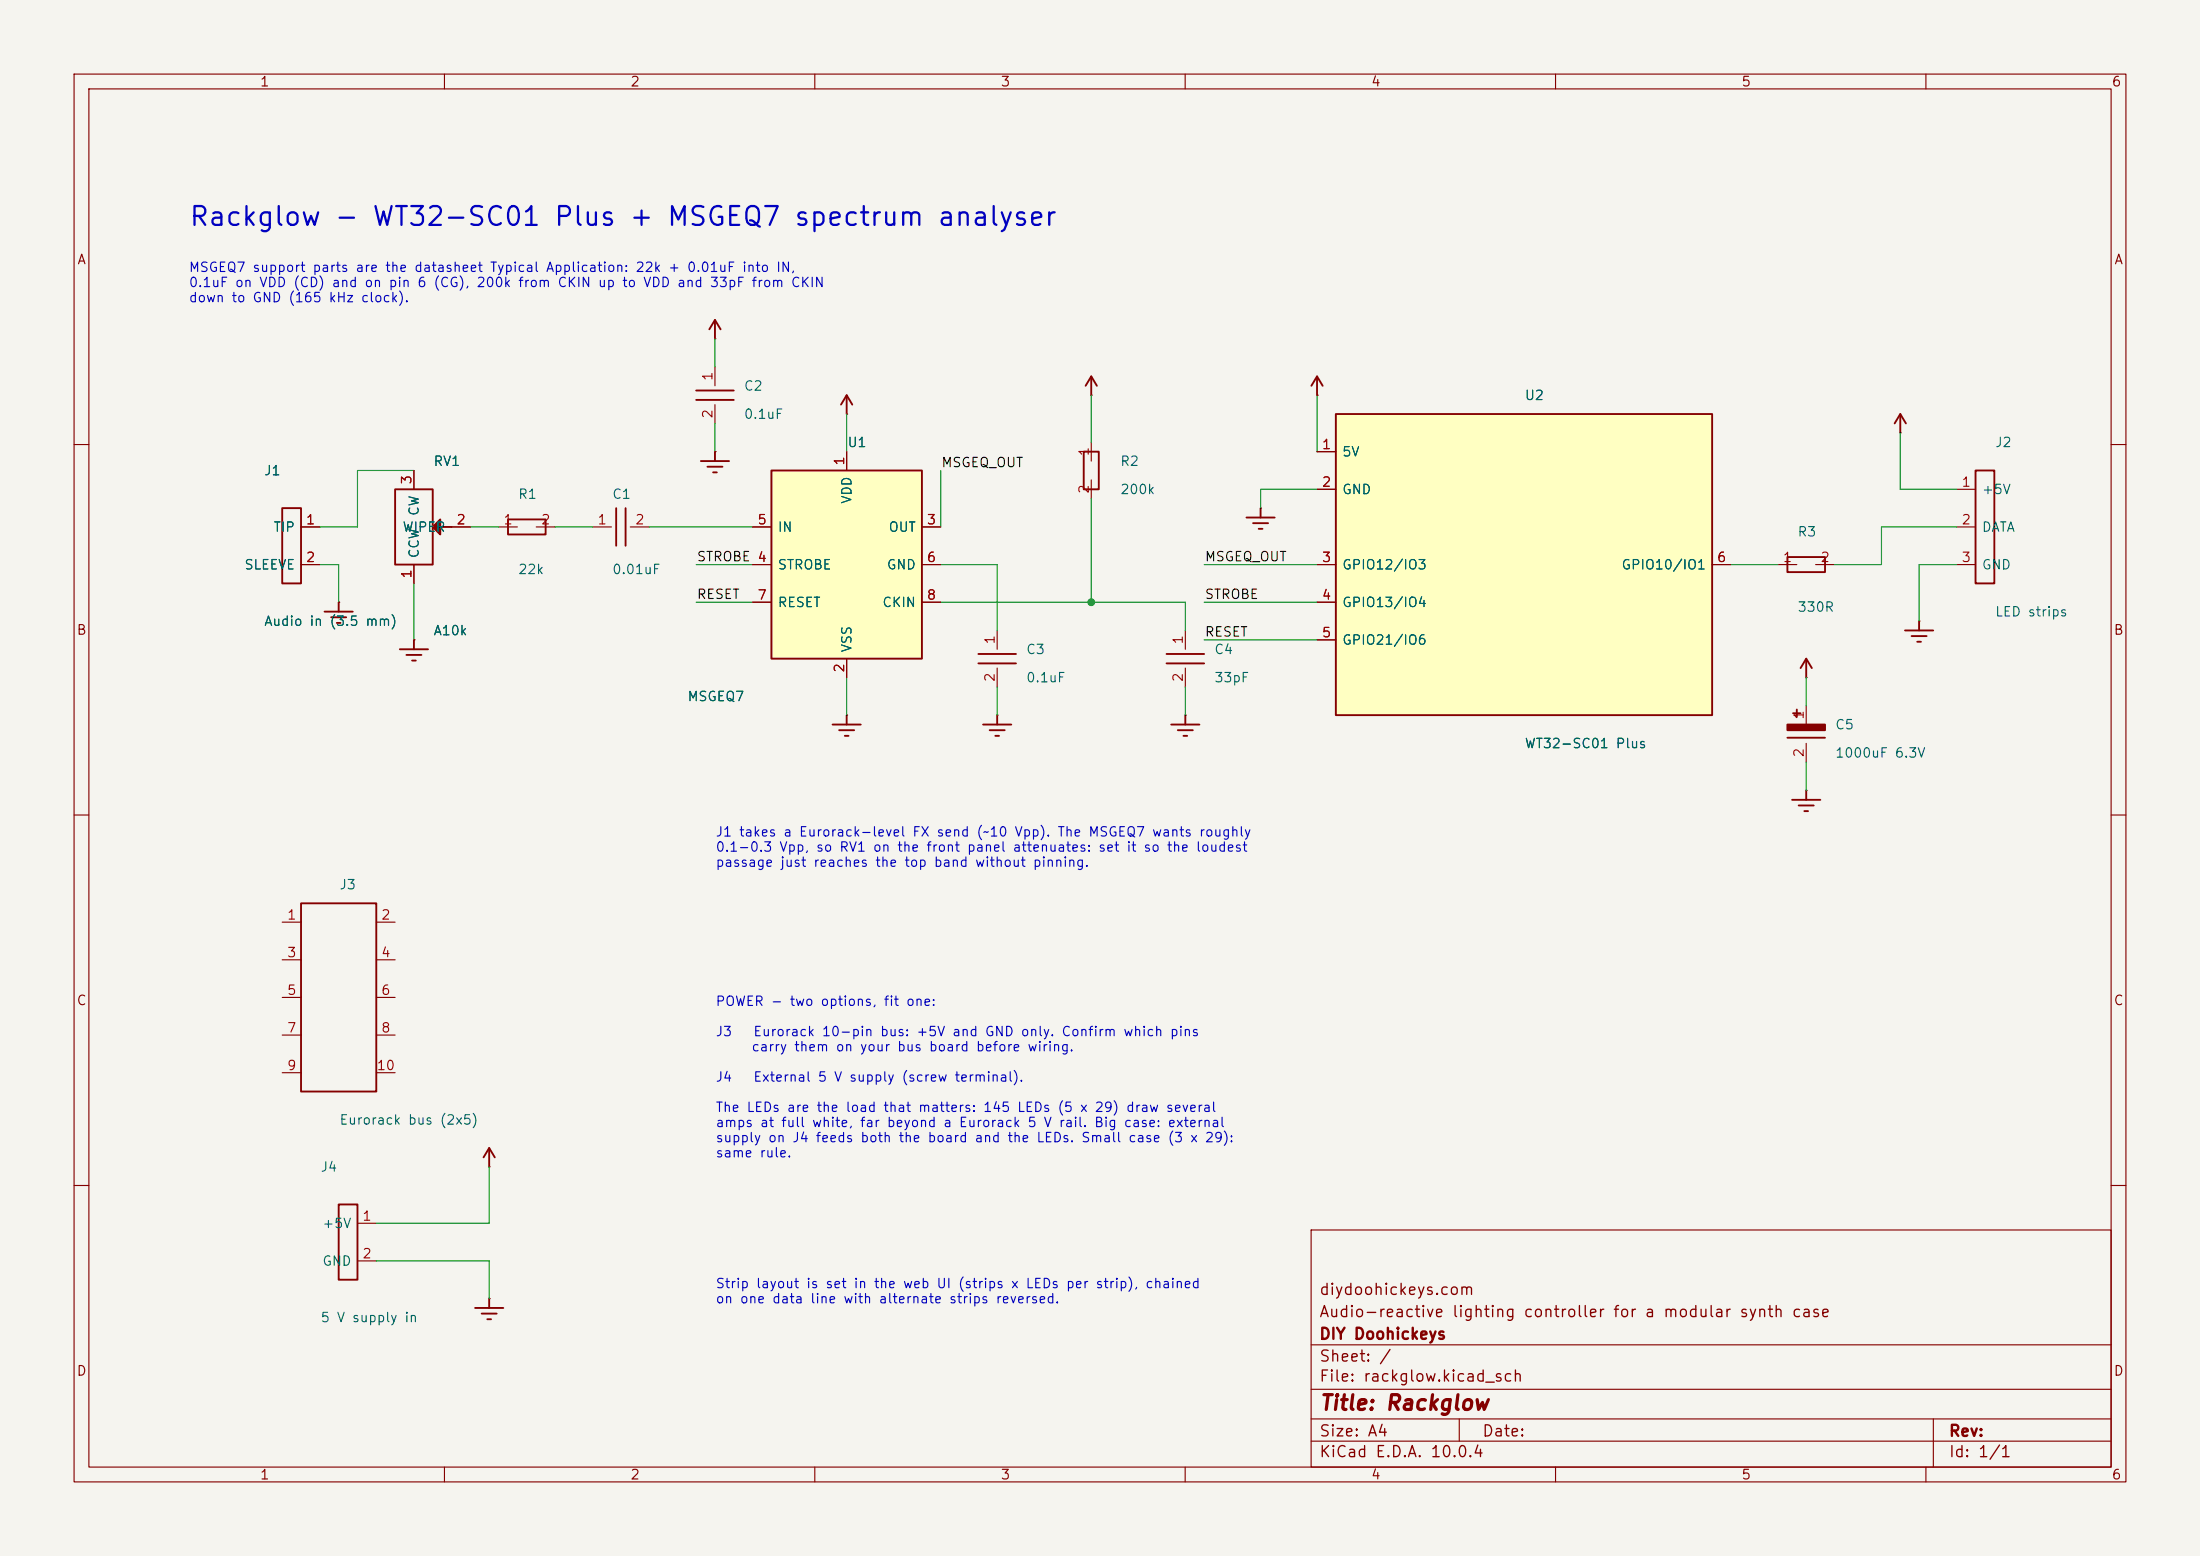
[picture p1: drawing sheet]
(kicad_sch
 (version 20231120)
 (generator "eeschema")
 (generator_version "8.0")
 (paper "A4")
 (title_block
  (title "Rackglow")
  (company "DIY Doohickeys")
  (comment 1 "Audio-reactive lighting controller for a modular synth case")
  (comment 2 "diydoohickeys.com"))
 (lib_symbols
  (symbol "rackglow:R"
   (pin_names (offset 0.762) hide) (exclude_from_sim no) (in_bom yes) (on_board yes)
   (property "Reference" "R" (at 0 7.62 0)        (effects (font (size 1.27 1.27))))
   (property "Value" "R" (at 0 -7.62 0)        (effects (font (size 1.27 1.27))))
   (property "Footprint" "" (at 0 0 0) (effects (font (size 1.27 1.27)) hide))
   (property "Datasheet" "" (at 0 0 0) (effects (font (size 1.27 1.27)) hide))
   (symbol "R_0_1"
    (rectangle (start -1.016 -2.54) (end 1.016 2.54) (stroke (width 0.254) (type default)) (fill (type none))))
   (symbol "R_1_1"
    (pin passive line (at 0 3.81 270) (length 2.54) (name "~" (effects (font (size 1.27 1.27)))) (number "1" (effects (font (size 1.27 1.27)))))
    (pin passive line (at 0 -3.81 90) (length 2.54) (name "~" (effects (font (size 1.27 1.27)))) (number "2" (effects (font (size 1.27 1.27)))))))
  (symbol "rackglow:C"
   (pin_names (offset 0.762) hide) (exclude_from_sim no) (in_bom yes) (on_board yes)
   (property "Reference" "C" (at 0 7.62 0)        (effects (font (size 1.27 1.27))))
   (property "Value" "C" (at 0 -7.62 0)        (effects (font (size 1.27 1.27))))
   (property "Footprint" "" (at 0 0 0) (effects (font (size 1.27 1.27)) hide))
   (property "Datasheet" "" (at 0 0 0) (effects (font (size 1.27 1.27)) hide))
   (symbol "C_0_1"
    (polyline (pts (xy -2.54 0.635) (xy 2.54 0.635)) (stroke (width 0.254) (type default)) (fill (type none)))
    (polyline (pts (xy -2.54 -0.635) (xy 2.54 -0.635)) (stroke (width 0.254) (type default)) (fill (type none))))
   (symbol "C_1_1"
    (pin passive line (at 0 3.81 270) (length 2.54) (name "~" (effects (font (size 1.27 1.27)))) (number "1" (effects (font (size 1.27 1.27)))))
    (pin passive line (at 0 -3.81 90) (length 2.54) (name "~" (effects (font (size 1.27 1.27)))) (number "2" (effects (font (size 1.27 1.27)))))))
  (symbol "rackglow:CP"
   (pin_names (offset 0.762) hide) (exclude_from_sim no) (in_bom yes) (on_board yes)
   (property "Reference" "C" (at 0 7.62 0)        (effects (font (size 1.27 1.27))))
   (property "Value" "CP" (at 0 -7.62 0)        (effects (font (size 1.27 1.27))))
   (property "Footprint" "" (at 0 0 0) (effects (font (size 1.27 1.27)) hide))
   (property "Datasheet" "" (at 0 0 0) (effects (font (size 1.27 1.27)) hide))
   (symbol "CP_0_1"
    (rectangle (start -2.54 1.27) (end 2.54 0.508) (stroke (width 0.254) (type default)) (fill (type outline)))
    (polyline (pts (xy -2.54 -0.508) (xy 2.54 -0.508)) (stroke (width 0.254) (type default)) (fill (type none)))
    (polyline (pts (xy -1.778 2.794) (xy -0.762 2.794)) (stroke (width 0.254) (type default)) (fill (type none)))
    (polyline (pts (xy -1.27 3.302) (xy -1.27 2.286)) (stroke (width 0.254) (type default)) (fill (type none))))
   (symbol "CP_1_1"
    (pin passive line (at 0 3.81 270) (length 2.54) (name "~" (effects (font (size 1.27 1.27)))) (number "1" (effects (font (size 1.27 1.27)))))
    (pin passive line (at 0 -3.81 90) (length 2.54) (name "~" (effects (font (size 1.27 1.27)))) (number "2" (effects (font (size 1.27 1.27)))))))
  (symbol "rackglow:POT"
   (pin_names (offset 0.762)) (exclude_from_sim no) (in_bom yes) (on_board yes)
   (property "Reference" "RV" (at 0 7.62 0)        (effects (font (size 1.27 1.27))))
   (property "Value" "POT" (at 0 -7.62 0)        (effects (font (size 1.27 1.27))))
   (property "Footprint" "" (at 0 0 0) (effects (font (size 1.27 1.27)) hide))
   (property "Datasheet" "" (at 0 0 0) (effects (font (size 1.27 1.27)) hide))
   (symbol "POT_0_1"
    (rectangle (start -2.54 5.08) (end 2.54 -5.08) (stroke (width 0.254) (type default)) (fill (type none)))
    (polyline (pts (xy 5.08 0) (xy 3.048 0)) (stroke (width 0.254) (type default)) (fill (type none)))
    (polyline (pts (xy 2.54 0) (xy 3.556 1.016) (xy 3.556 -1.016) (xy 2.54 0)) (stroke (width 0.254) (type default)) (fill (type outline))))
   (symbol "POT_1_1"
    (pin passive line (at 0 -7.62 90) (length 2.54) (name "CCW" (effects (font (size 1.27 1.27)))) (number "1" (effects (font (size 1.27 1.27)))))
    (pin passive line (at 7.62 0 180) (length 2.54) (name "WIPER" (effects (font (size 1.27 1.27)))) (number "2" (effects (font (size 1.27 1.27)))))
    (pin passive line (at 0 7.62 270) (length 2.54) (name "CW" (effects (font (size 1.27 1.27)))) (number "3" (effects (font (size 1.27 1.27)))))))
  (symbol "rackglow:MSGEQ7"
   (pin_names (offset 0.762)) (exclude_from_sim no) (in_bom yes) (on_board yes)
   (property "Reference" "U" (at 0 7.62 0)        (effects (font (size 1.27 1.27))))
   (property "Value" "MSGEQ7" (at 0 -7.62 0)        (effects (font (size 1.27 1.27))))
   (property "Footprint" "" (at 0 0 0) (effects (font (size 1.27 1.27)) hide))
   (property "Datasheet" "" (at 0 0 0) (effects (font (size 1.27 1.27)) hide))
   (symbol "MSGEQ7_0_1"
    (rectangle (start -10.16 12.7) (end 10.16 -12.7) (stroke (width 0.254) (type default)) (fill (type background))))
   (symbol "MSGEQ7_1_1"
    (pin power_in line (at 0 15.24 270) (length 2.54) (name "VDD" (effects (font (size 1.27 1.27)))) (number "1" (effects (font (size 1.27 1.27)))))
    (pin power_in line (at 0 -15.24 90) (length 2.54) (name "VSS" (effects (font (size 1.27 1.27)))) (number "2" (effects (font (size 1.27 1.27)))))
    (pin output line (at 12.7 5.08 180) (length 2.54) (name "OUT" (effects (font (size 1.27 1.27)))) (number "3" (effects (font (size 1.27 1.27)))))
    (pin input line (at -12.7 0 0) (length 2.54) (name "STROBE" (effects (font (size 1.27 1.27)))) (number "4" (effects (font (size 1.27 1.27)))))
    (pin input line (at -12.7 5.08 0) (length 2.54) (name "IN" (effects (font (size 1.27 1.27)))) (number "5" (effects (font (size 1.27 1.27)))))
    (pin passive line (at 12.7 0 180) (length 2.54) (name "GND" (effects (font (size 1.27 1.27)))) (number "6" (effects (font (size 1.27 1.27)))))
    (pin input line (at -12.7 -5.08 0) (length 2.54) (name "RESET" (effects (font (size 1.27 1.27)))) (number "7" (effects (font (size 1.27 1.27)))))
    (pin passive line (at 12.7 -5.08 180) (length 2.54) (name "CKIN" (effects (font (size 1.27 1.27)))) (number "8" (effects (font (size 1.27 1.27)))))))
  (symbol "rackglow:SC01"
   (pin_names (offset 0.762)) (exclude_from_sim no) (in_bom yes) (on_board yes)
   (property "Reference" "U" (at 0 7.62 0)        (effects (font (size 1.27 1.27))))
   (property "Value" "SC01" (at 0 -7.62 0)        (effects (font (size 1.27 1.27))))
   (property "Footprint" "" (at 0 0 0) (effects (font (size 1.27 1.27)) hide))
   (property "Datasheet" "" (at 0 0 0) (effects (font (size 1.27 1.27)) hide))
   (symbol "SC01_0_1"
    (rectangle (start -25.4 20.32) (end 25.4 -20.32) (stroke (width 0.254) (type default)) (fill (type background))))
   (symbol "SC01_1_1"
    (pin power_in line (at -27.94 15.24 0) (length 2.54) (name "5V" (effects (font (size 1.27 1.27)))) (number "1" (effects (font (size 1.27 1.27)))))
    (pin power_in line (at -27.94 10.16 0) (length 2.54) (name "GND" (effects (font (size 1.27 1.27)))) (number "2" (effects (font (size 1.27 1.27)))))
    (pin input line (at -27.94 0 0) (length 2.54) (name "GPIO12/IO3" (effects (font (size 1.27 1.27)))) (number "3" (effects (font (size 1.27 1.27)))))
    (pin output line (at -27.94 -5.08 0) (length 2.54) (name "GPIO13/IO4" (effects (font (size 1.27 1.27)))) (number "4" (effects (font (size 1.27 1.27)))))
    (pin output line (at -27.94 -10.16 0) (length 2.54) (name "GPIO21/IO6" (effects (font (size 1.27 1.27)))) (number "5" (effects (font (size 1.27 1.27)))))
    (pin output line (at 27.94 0 180) (length 2.54) (name "GPIO10/IO1" (effects (font (size 1.27 1.27)))) (number "6" (effects (font (size 1.27 1.27)))))))
  (symbol "rackglow:JACK2"
   (pin_names (offset 0.762)) (exclude_from_sim no) (in_bom yes) (on_board yes)
   (property "Reference" "J" (at 0 7.62 0)        (effects (font (size 1.27 1.27))))
   (property "Value" "JACK2" (at 0 -7.62 0)        (effects (font (size 1.27 1.27))))
   (property "Footprint" "" (at 0 0 0) (effects (font (size 1.27 1.27)) hide))
   (property "Datasheet" "" (at 0 0 0) (effects (font (size 1.27 1.27)) hide))
   (symbol "JACK2_0_1"
    (rectangle (start 0 2.54) (end 2.54 -7.62) (stroke (width 0.254) (type default)) (fill (type none))))
   (symbol "JACK2_1_1"
    (pin passive line (at 5.08 0 180) (length 2.54) (name "TIP" (effects (font (size 1.27 1.27)))) (number "1" (effects (font (size 1.27 1.27)))))
    (pin passive line (at 5.08 -5.08 180) (length 2.54) (name "SLEEVE" (effects (font (size 1.27 1.27)))) (number "2" (effects (font (size 1.27 1.27)))))))
  (symbol "rackglow:TERM2"
   (pin_names (offset 0.762)) (exclude_from_sim no) (in_bom yes) (on_board yes)
   (property "Reference" "J" (at 0 7.62 0)        (effects (font (size 1.27 1.27))))
   (property "Value" "TERM2" (at 0 -7.62 0)        (effects (font (size 1.27 1.27))))
   (property "Footprint" "" (at 0 0 0) (effects (font (size 1.27 1.27)) hide))
   (property "Datasheet" "" (at 0 0 0) (effects (font (size 1.27 1.27)) hide))
   (symbol "TERM2_0_1"
    (rectangle (start 0 2.54) (end 2.54 -7.62) (stroke (width 0.254) (type default)) (fill (type none))))
   (symbol "TERM2_1_1"
    (pin power_in line (at 5.08 0 180) (length 2.54) (name "+5V" (effects (font (size 1.27 1.27)))) (number "1" (effects (font (size 1.27 1.27)))))
    (pin power_in line (at 5.08 -5.08 180) (length 2.54) (name "GND" (effects (font (size 1.27 1.27)))) (number "2" (effects (font (size 1.27 1.27)))))))
  (symbol "rackglow:LEDOUT"
   (pin_names (offset 0.762)) (exclude_from_sim no) (in_bom yes) (on_board yes)
   (property "Reference" "J" (at 0 7.62 0)        (effects (font (size 1.27 1.27))))
   (property "Value" "LEDOUT" (at 0 -7.62 0)        (effects (font (size 1.27 1.27))))
   (property "Footprint" "" (at 0 0 0) (effects (font (size 1.27 1.27)) hide))
   (property "Datasheet" "" (at 0 0 0) (effects (font (size 1.27 1.27)) hide))
   (symbol "LEDOUT_0_1"
    (rectangle (start 0 7.62) (end -2.54 -7.62) (stroke (width 0.254) (type default)) (fill (type none))))
   (symbol "LEDOUT_1_1"
    (pin power_out line (at -5.08 5.08 0) (length 2.54) (name "+5V" (effects (font (size 1.27 1.27)))) (number "1" (effects (font (size 1.27 1.27)))))
    (pin passive line (at -5.08 0 0) (length 2.54) (name "DATA" (effects (font (size 1.27 1.27)))) (number "2" (effects (font (size 1.27 1.27)))))
    (pin power_out line (at -5.08 -5.08 0) (length 2.54) (name "GND" (effects (font (size 1.27 1.27)))) (number "3" (effects (font (size 1.27 1.27)))))))
  (symbol "rackglow:EURO10"
   (pin_names (offset 0.762) hide) (exclude_from_sim no) (in_bom yes) (on_board yes)
   (property "Reference" "J" (at 0 7.62 0)        (effects (font (size 1.27 1.27))))
   (property "Value" "EURO10" (at 0 -7.62 0)        (effects (font (size 1.27 1.27))))
   (property "Footprint" "" (at 0 0 0) (effects (font (size 1.27 1.27)) hide))
   (property "Datasheet" "" (at 0 0 0) (effects (font (size 1.27 1.27)) hide))
   (symbol "EURO10_0_1"
    (rectangle (start -5.08 12.7) (end 5.08 -12.7) (stroke (width 0.254) (type default)) (fill (type none))))
   (symbol "EURO10_1_1"
    (pin passive line (at -7.62 10.16 0) (length 2.54) (name "~" (effects (font (size 1.27 1.27)))) (number "1" (effects (font (size 1.27 1.27)))))
    (pin passive line (at -7.62 5.08 0) (length 2.54) (name "~" (effects (font (size 1.27 1.27)))) (number "3" (effects (font (size 1.27 1.27)))))
    (pin passive line (at -7.62 0 0) (length 2.54) (name "~" (effects (font (size 1.27 1.27)))) (number "5" (effects (font (size 1.27 1.27)))))
    (pin passive line (at -7.62 -5.08 0) (length 2.54) (name "~" (effects (font (size 1.27 1.27)))) (number "7" (effects (font (size 1.27 1.27)))))
    (pin passive line (at -7.62 -10.16 0) (length 2.54) (name "~" (effects (font (size 1.27 1.27)))) (number "9" (effects (font (size 1.27 1.27)))))
    (pin passive line (at 7.62 10.16 180) (length 2.54) (name "~" (effects (font (size 1.27 1.27)))) (number "2" (effects (font (size 1.27 1.27)))))
    (pin passive line (at 7.62 5.08 180) (length 2.54) (name "~" (effects (font (size 1.27 1.27)))) (number "4" (effects (font (size 1.27 1.27)))))
    (pin passive line (at 7.62 0 180) (length 2.54) (name "~" (effects (font (size 1.27 1.27)))) (number "6" (effects (font (size 1.27 1.27)))))
    (pin passive line (at 7.62 -5.08 180) (length 2.54) (name "~" (effects (font (size 1.27 1.27)))) (number "8" (effects (font (size 1.27 1.27)))))
    (pin passive line (at 7.62 -10.16 180) (length 2.54) (name "~" (effects (font (size 1.27 1.27)))) (number "10" (effects (font (size 1.27 1.27)))))))
  (symbol "rackglow:+5V"
   (pin_numbers hide)
   (pin_names (offset 0.762) hide)
   (power) (exclude_from_sim no) (in_bom yes) (on_board yes)
   (property "Reference" "#PWR" (at 0 7.62 0)        (effects (font (size 1.27 1.27))))
   (property "Value" "+5V" (at 0 -7.62 0)        (effects (font (size 1.27 1.27))))
   (property "Footprint" "" (at 0 0 0) (effects (font (size 1.27 1.27)) hide))
   (property "Datasheet" "" (at 0 0 0) (effects (font (size 1.27 1.27)) hide))
   (symbol "+5V_0_1"
    (polyline (pts (xy -0.762 1.27) (xy 0 2.54) (xy 0.762 1.27)) (stroke (width 0.254) (type default)) (fill (type none)))
    (polyline (pts (xy 0 0) (xy 0 2.54)) (stroke (width 0.254) (type default)) (fill (type none))))
   (symbol "+5V_1_1"
    (pin power_in line (at 0 0 90) (length 0) (name "+5V" (effects (font (size 1.27 1.27)))) (number "1" (effects (font (size 1.27 1.27)))))))
  (symbol "rackglow:GND"
   (pin_numbers hide)
   (pin_names (offset 0.762) hide)
   (power) (exclude_from_sim no) (in_bom yes) (on_board yes)
   (property "Reference" "#PWR" (at 0 7.62 0)        (effects (font (size 1.27 1.27))))
   (property "Value" "GND" (at 0 -7.62 0)        (effects (font (size 1.27 1.27))))
   (property "Footprint" "" (at 0 0 0) (effects (font (size 1.27 1.27)) hide))
   (property "Datasheet" "" (at 0 0 0) (effects (font (size 1.27 1.27)) hide))
   (symbol "GND_0_1"
    (polyline (pts (xy -1.905 -1.27) (xy 1.905 -1.27)) (stroke (width 0.254) (type default)) (fill (type none)))
    (polyline (pts (xy -1.016 -2.032) (xy 1.016 -2.032)) (stroke (width 0.254) (type default)) (fill (type none)))
    (polyline (pts (xy -0.254 -2.794) (xy 0.254 -2.794)) (stroke (width 0.254) (type default)) (fill (type none)))
    (polyline (pts (xy 0 0) (xy 0 -1.27)) (stroke (width 0.254) (type default)) (fill (type none))))
   (symbol "GND_1_1"
    (pin power_in line (at 0 0 270) (length 0) (name "GND" (effects (font (size 1.27 1.27)))) (number "1" (effects (font (size 1.27 1.27))))))))
 (symbol (lib_id "rackglow:JACK2") (at 38.1 71.12 0) (unit 1) (exclude_from_sim no) (in_bom yes) (on_board yes) (dnp no)
  (property "Reference" "J1" (at 35.56 63.50000000000001 0) (effects (font (size 1.27 1.27)) (justify left)))
  (property "Value" "Audio in (3.5 mm)" (at 35.56 83.82000000000001 0) (effects (font (size 1.27 1.27)) (justify left))) (pin "1") (pin "2"))
 (symbol (lib_id "rackglow:POT") (at 55.88 71.12 0) (unit 1) (exclude_from_sim no) (in_bom yes) (on_board yes) (dnp no)
  (property "Reference" "RV1" (at 58.42 62.230000000000004 0) (effects (font (size 1.27 1.27)) (justify left)))
  (property "Value" "A10k" (at 58.42 85.09 0) (effects (font (size 1.27 1.27)) (justify left))) (pin "1") (pin "2") (pin "3"))
 (symbol (lib_id "rackglow:R") (at 71.12 71.12 90) (unit 1) (exclude_from_sim no) (in_bom yes) (on_board yes) (dnp no)
  (property "Reference" "R1" (at 69.85000000000001 66.67500000000001 270) (effects (font (size 1.27 1.27)) (justify left)))
  (property "Value" "22k" (at 69.85000000000001 76.83500000000001 270) (effects (font (size 1.27 1.27)) (justify left))) (pin "1") (pin "2"))
 (symbol (lib_id "rackglow:C") (at 83.82 71.12 90) (unit 1) (exclude_from_sim no) (in_bom yes) (on_board yes) (dnp no)
  (property "Reference" "C1" (at 82.55 66.67500000000001 270) (effects (font (size 1.27 1.27)) (justify left)))
  (property "Value" "0.01uF" (at 82.55 76.83500000000001 270) (effects (font (size 1.27 1.27)) (justify left))) (pin "1") (pin "2"))
 (symbol (lib_id "rackglow:MSGEQ7") (at 114.3 76.2 0) (unit 1) (exclude_from_sim no) (in_bom yes) (on_board yes) (dnp no)
  (property "Reference" "U1" (at 114.3 59.69 0) (effects (font (size 1.27 1.27)) (justify left)))
  (property "Value" "MSGEQ7" (at 92.71 93.98 0) (effects (font (size 1.27 1.27)) (justify left))) (pin "1") (pin "2") (pin "3") (pin "4") (pin "5") (pin "6") (pin "7") (pin "8"))
 (symbol (lib_id "rackglow:GND") (at 45.72 81.28 0) (unit 1) (exclude_from_sim no) (in_bom yes) (on_board yes) (dnp no)
  (property "Reference" "#PWR005" (at 45.72 81.28 0) (effects (font (size 1.27 1.27)) (justify left) hide))
  (property "Value" "GND" (at 45.72 85.09 0) (effects (font (size 1.27 1.27)) (justify left) hide)) (pin "1"))
 (symbol (lib_id "rackglow:GND") (at 55.88 86.36 0) (unit 1) (exclude_from_sim no) (in_bom yes) (on_board yes) (dnp no)
  (property "Reference" "#PWR006" (at 55.88 86.36 0) (effects (font (size 1.27 1.27)) (justify left) hide))
  (property "Value" "GND" (at 55.88 90.17 0) (effects (font (size 1.27 1.27)) (justify left) hide)) (pin "1"))
 (symbol (lib_id "rackglow:C") (at 96.52 53.34 0) (unit 1) (exclude_from_sim no) (in_bom yes) (on_board yes) (dnp no)
  (property "Reference" "C2" (at 100.33 52.07 0) (effects (font (size 1.27 1.27)) (justify left)))
  (property "Value" "0.1uF" (at 100.33 55.88 0) (effects (font (size 1.27 1.27)) (justify left))) (pin "1") (pin "2"))
 (symbol (lib_id "rackglow:+5V") (at 96.52 45.72 0) (unit 1) (exclude_from_sim no) (in_bom yes) (on_board yes) (dnp no)
  (property "Reference" "#PWR008" (at 96.52 45.72 0) (effects (font (size 1.27 1.27)) (justify left) hide))
  (property "Value" "+5V" (at 96.52 43.18 0) (effects (font (size 1.27 1.27)) (justify left) hide)) (pin "1"))
 (symbol (lib_id "rackglow:GND") (at 96.52 60.96 0) (unit 1) (exclude_from_sim no) (in_bom yes) (on_board yes) (dnp no)
  (property "Reference" "#PWR009" (at 96.52 60.96 0) (effects (font (size 1.27 1.27)) (justify left) hide))
  (property "Value" "GND" (at 96.52 64.77 0) (effects (font (size 1.27 1.27)) (justify left) hide)) (pin "1"))
 (symbol (lib_id "rackglow:+5V") (at 114.3 55.88 0) (unit 1) (exclude_from_sim no) (in_bom yes) (on_board yes) (dnp no)
  (property "Reference" "#PWR010" (at 114.3 55.88 0) (effects (font (size 1.27 1.27)) (justify left) hide))
  (property "Value" "+5V" (at 114.3 53.34 0) (effects (font (size 1.27 1.27)) (justify left) hide)) (pin "1"))
 (symbol (lib_id "rackglow:GND") (at 114.3 96.52 0) (unit 1) (exclude_from_sim no) (in_bom yes) (on_board yes) (dnp no)
  (property "Reference" "#PWR011" (at 114.3 96.52 0) (effects (font (size 1.27 1.27)) (justify left) hide))
  (property "Value" "GND" (at 114.3 100.33 0) (effects (font (size 1.27 1.27)) (justify left) hide)) (pin "1"))
 (symbol (lib_id "rackglow:C") (at 134.62 88.9 0) (unit 1) (exclude_from_sim no) (in_bom yes) (on_board yes) (dnp no)
  (property "Reference" "C3" (at 138.43 87.63000000000001 0) (effects (font (size 1.27 1.27)) (justify left)))
  (property "Value" "0.1uF" (at 138.43 91.44000000000001 0) (effects (font (size 1.27 1.27)) (justify left))) (pin "1") (pin "2"))
 (symbol (lib_id "rackglow:GND") (at 134.62 96.52 0) (unit 1) (exclude_from_sim no) (in_bom yes) (on_board yes) (dnp no)
  (property "Reference" "#PWR013" (at 134.62 96.52 0) (effects (font (size 1.27 1.27)) (justify left) hide))
  (property "Value" "GND" (at 134.62 100.33 0) (effects (font (size 1.27 1.27)) (justify left) hide)) (pin "1"))
 (symbol (lib_id "rackglow:R") (at 147.32 63.5 0) (unit 1) (exclude_from_sim no) (in_bom yes) (on_board yes) (dnp no)
  (property "Reference" "R2" (at 151.13 62.23 0) (effects (font (size 1.27 1.27)) (justify left)))
  (property "Value" "200k" (at 151.13 66.04 0) (effects (font (size 1.27 1.27)) (justify left))) (pin "1") (pin "2"))
 (symbol (lib_id "rackglow:C") (at 160.02 88.9 0) (unit 1) (exclude_from_sim no) (in_bom yes) (on_board yes) (dnp no)
  (property "Reference" "C4" (at 163.83 87.63000000000001 0) (effects (font (size 1.27 1.27)) (justify left)))
  (property "Value" "33pF" (at 163.83 91.44000000000001 0) (effects (font (size 1.27 1.27)) (justify left))) (pin "1") (pin "2"))
 (symbol (lib_id "rackglow:+5V") (at 147.32 53.34 0) (unit 1) (exclude_from_sim no) (in_bom yes) (on_board yes) (dnp no)
  (property "Reference" "#PWR016" (at 147.32 53.34 0) (effects (font (size 1.27 1.27)) (justify left) hide))
  (property "Value" "+5V" (at 147.32 50.800000000000004 0) (effects (font (size 1.27 1.27)) (justify left) hide)) (pin "1"))
 (symbol (lib_id "rackglow:GND") (at 160.02 96.52 0) (unit 1) (exclude_from_sim no) (in_bom yes) (on_board yes) (dnp no)
  (property "Reference" "#PWR017" (at 160.02 96.52 0) (effects (font (size 1.27 1.27)) (justify left) hide))
  (property "Value" "GND" (at 160.02 100.33 0) (effects (font (size 1.27 1.27)) (justify left) hide)) (pin "1"))
 (symbol (lib_id "rackglow:SC01") (at 205.74 76.2 0) (unit 1) (exclude_from_sim no) (in_bom yes) (on_board yes) (dnp no)
  (property "Reference" "U2" (at 205.74 53.34 0) (effects (font (size 1.27 1.27)) (justify left)))
  (property "Value" "WT32-SC01 Plus" (at 205.74 100.33 0) (effects (font (size 1.27 1.27)) (justify left))) (pin "1") (pin "2") (pin "3") (pin "4") (pin "5") (pin "6"))
 (symbol (lib_id "rackglow:+5V") (at 177.8 53.34 0) (unit 1) (exclude_from_sim no) (in_bom yes) (on_board yes) (dnp no)
  (property "Reference" "#PWR019" (at 177.8 53.34 0) (effects (font (size 1.27 1.27)) (justify left) hide))
  (property "Value" "+5V" (at 177.8 50.800000000000004 0) (effects (font (size 1.27 1.27)) (justify left) hide)) (pin "1"))
 (symbol (lib_id "rackglow:GND") (at 170.18 68.58 0) (unit 1) (exclude_from_sim no) (in_bom yes) (on_board yes) (dnp no)
  (property "Reference" "#PWR020" (at 170.18 68.58 0) (effects (font (size 1.27 1.27)) (justify left) hide))
  (property "Value" "GND" (at 170.18 72.39 0) (effects (font (size 1.27 1.27)) (justify left) hide)) (pin "1"))
 (symbol (lib_id "rackglow:R") (at 243.84 76.2 90) (unit 1) (exclude_from_sim no) (in_bom yes) (on_board yes) (dnp no)
  (property "Reference" "R3" (at 242.57 71.755 270) (effects (font (size 1.27 1.27)) (justify left)))
  (property "Value" "330R" (at 242.57 81.915 270) (effects (font (size 1.27 1.27)) (justify left))) (pin "1") (pin "2"))
 (symbol (lib_id "rackglow:LEDOUT") (at 269.24 71.12 0) (unit 1) (exclude_from_sim no) (in_bom yes) (on_board yes) (dnp no)
  (property "Reference" "J2" (at 269.24 59.690000000000005 0) (effects (font (size 1.27 1.27)) (justify left)))
  (property "Value" "LED strips" (at 269.24 82.55000000000001 0) (effects (font (size 1.27 1.27)) (justify left))) (pin "1") (pin "2") (pin "3"))
 (symbol (lib_id "rackglow:CP") (at 243.84 99.06 0) (unit 1) (exclude_from_sim no) (in_bom yes) (on_board yes) (dnp no)
  (property "Reference" "C5" (at 247.65 97.79 0) (effects (font (size 1.27 1.27)) (justify left)))
  (property "Value" "1000uF 6.3V" (at 247.65 101.60000000000001 0) (effects (font (size 1.27 1.27)) (justify left))) (pin "1") (pin "2"))
 (symbol (lib_id "rackglow:+5V") (at 256.54 58.42 0) (unit 1) (exclude_from_sim no) (in_bom yes) (on_board yes) (dnp no)
  (property "Reference" "#PWR024" (at 256.54 58.42 0) (effects (font (size 1.27 1.27)) (justify left) hide))
  (property "Value" "+5V" (at 256.54 55.88 0) (effects (font (size 1.27 1.27)) (justify left) hide)) (pin "1"))
 (symbol (lib_id "rackglow:GND") (at 259.08 83.82 0) (unit 1) (exclude_from_sim no) (in_bom yes) (on_board yes) (dnp no)
  (property "Reference" "#PWR025" (at 259.08 83.82 0) (effects (font (size 1.27 1.27)) (justify left) hide))
  (property "Value" "GND" (at 259.08 87.63 0) (effects (font (size 1.27 1.27)) (justify left) hide)) (pin "1"))
 (symbol (lib_id "rackglow:+5V") (at 243.84 91.44 0) (unit 1) (exclude_from_sim no) (in_bom yes) (on_board yes) (dnp no)
  (property "Reference" "#PWR026" (at 243.84 91.44 0) (effects (font (size 1.27 1.27)) (justify left) hide))
  (property "Value" "+5V" (at 243.84 88.89999999999999 0) (effects (font (size 1.27 1.27)) (justify left) hide)) (pin "1"))
 (symbol (lib_id "rackglow:GND") (at 243.84 106.68 0) (unit 1) (exclude_from_sim no) (in_bom yes) (on_board yes) (dnp no)
  (property "Reference" "#PWR027" (at 243.84 106.68 0) (effects (font (size 1.27 1.27)) (justify left) hide))
  (property "Value" "GND" (at 243.84 110.49000000000001 0) (effects (font (size 1.27 1.27)) (justify left) hide)) (pin "1"))
 (symbol (lib_id "rackglow:EURO10") (at 45.72 134.62 0) (unit 1) (exclude_from_sim no) (in_bom yes) (on_board yes) (dnp no)
  (property "Reference" "J3" (at 45.72 119.38000000000001 0) (effects (font (size 1.27 1.27)) (justify left)))
  (property "Value" "Eurorack bus (2x5)" (at 45.72 151.13 0) (effects (font (size 1.27 1.27)) (justify left))) (pin "1") (pin "3") (pin "5") (pin "7") (pin "9") (pin "2") (pin "4") (pin "6") (pin "8") (pin "10"))
 (symbol (lib_id "rackglow:TERM2") (at 45.72 165.1 0) (unit 1) (exclude_from_sim no) (in_bom yes) (on_board yes) (dnp no)
  (property "Reference" "J4" (at 43.18 157.48 0) (effects (font (size 1.27 1.27)) (justify left)))
  (property "Value" "5 V supply in" (at 43.18 177.79999999999998 0) (effects (font (size 1.27 1.27)) (justify left))) (pin "1") (pin "2"))
 (symbol (lib_id "rackglow:+5V") (at 66.04 157.48 0) (unit 1) (exclude_from_sim no) (in_bom yes) (on_board yes) (dnp no)
  (property "Reference" "#PWR030" (at 66.04 157.48 0) (effects (font (size 1.27 1.27)) (justify left) hide))
  (property "Value" "+5V" (at 66.04 154.94 0) (effects (font (size 1.27 1.27)) (justify left) hide)) (pin "1"))
 (symbol (lib_id "rackglow:GND") (at 66.04 175.26 0) (unit 1) (exclude_from_sim no) (in_bom yes) (on_board yes) (dnp no)
  (property "Reference" "#PWR031" (at 66.04 175.26 0) (effects (font (size 1.27 1.27)) (justify left) hide))
  (property "Value" "GND" (at 66.04 179.07 0) (effects (font (size 1.27 1.27)) (justify left) hide)) (pin "1"))
 (wire (pts (xy 43.18 71.12) (xy 48.26 71.12)) (stroke (width 0) (type default)))
 (wire (pts (xy 48.26 71.12) (xy 48.26 63.5)) (stroke (width 0) (type default)))
 (wire (pts (xy 48.26 63.5) (xy 55.88 63.50000000000001)) (stroke (width 0) (type default)))
 (wire (pts (xy 63.5 71.12) (xy 67.31 71.12)) (stroke (width 0) (type default)))
 (wire (pts (xy 74.93 71.12) (xy 80.00999999999999 71.12)) (stroke (width 0) (type default)))
 (wire (pts (xy 87.63 71.12) (xy 101.6 71.12)) (stroke (width 0) (type default)))
 (wire (pts (xy 43.18 76.2) (xy 45.72 76.2)) (stroke (width 0) (type default)))
 (wire (pts (xy 45.72 76.2) (xy 45.72 81.28)) (stroke (width 0) (type default)))
 (wire (pts (xy 55.88 78.74000000000001) (xy 55.88 86.36)) (stroke (width 0) (type default)))
 (wire (pts (xy 96.52 49.53) (xy 96.52 45.72)) (stroke (width 0) (type default)))
 (wire (pts (xy 96.52 57.150000000000006) (xy 96.52 60.96)) (stroke (width 0) (type default)))
 (wire (pts (xy 114.3 60.96) (xy 114.3 55.88)) (stroke (width 0) (type default)))
 (wire (pts (xy 114.3 91.44) (xy 114.3 96.52)) (stroke (width 0) (type default)))
 (wire (pts (xy 127.0 76.2) (xy 134.62 76.2)) (stroke (width 0) (type default)))
 (wire (pts (xy 134.62 76.2) (xy 134.62 85.09)) (stroke (width 0) (type default)))
 (wire (pts (xy 134.62 92.71000000000001) (xy 134.62 96.52)) (stroke (width 0) (type default)))
 (wire (pts (xy 127.0 81.28) (xy 147.32 81.28)) (stroke (width 0) (type default)))
 (wire (pts (xy 147.32 81.28) (xy 147.32 67.31)) (stroke (width 0) (type default)))
 (wire (pts (xy 147.32 59.69) (xy 147.32 53.34)) (stroke (width 0) (type default)))
 (wire (pts (xy 147.32 81.28) (xy 160.02 81.28)) (stroke (width 0) (type default)))
 (wire (pts (xy 160.02 81.28) (xy 160.02 85.09)) (stroke (width 0) (type default)))
 (wire (pts (xy 160.02 92.71000000000001) (xy 160.02 96.52)) (stroke (width 0) (type default)))
 (wire (pts (xy 127.0 71.12) (xy 127 63.5)) (stroke (width 0) (type default)))
 (wire (pts (xy 101.6 76.2) (xy 93.98 76.2)) (stroke (width 0) (type default)))
 (wire (pts (xy 101.6 81.28) (xy 93.98 81.28)) (stroke (width 0) (type default)))
 (wire (pts (xy 177.8 76.2) (xy 162.56 76.2)) (stroke (width 0) (type default)))
 (wire (pts (xy 177.8 81.28) (xy 162.56 81.28)) (stroke (width 0) (type default)))
 (wire (pts (xy 177.8 86.36) (xy 162.56 86.36)) (stroke (width 0) (type default)))
 (wire (pts (xy 177.8 60.96) (xy 177.8 60.96)) (stroke (width 0) (type default)))
 (wire (pts (xy 177.8 60.96) (xy 177.8 53.34)) (stroke (width 0) (type default)))
 (wire (pts (xy 177.8 66.04) (xy 170.18 66.04)) (stroke (width 0) (type default)))
 (wire (pts (xy 170.18 66.04) (xy 170.18 68.58)) (stroke (width 0) (type default)))
 (wire (pts (xy 233.68 76.2) (xy 240.03 76.2)) (stroke (width 0) (type default)))
 (wire (pts (xy 247.65 76.2) (xy 254 76.2)) (stroke (width 0) (type default)))
 (wire (pts (xy 254 76.2) (xy 254 71.12)) (stroke (width 0) (type default)))
 (wire (pts (xy 254 71.12) (xy 264.16 71.12)) (stroke (width 0) (type default)))
 (wire (pts (xy 264.16 66.04) (xy 256.54 66.04)) (stroke (width 0) (type default)))
 (wire (pts (xy 256.54 66.04) (xy 256.54 58.42)) (stroke (width 0) (type default)))
 (wire (pts (xy 264.16 76.2) (xy 259.08 76.2)) (stroke (width 0) (type default)))
 (wire (pts (xy 259.08 76.2) (xy 259.08 83.82)) (stroke (width 0) (type default)))
 (wire (pts (xy 243.84 95.25) (xy 243.84 91.44)) (stroke (width 0) (type default)))
 (wire (pts (xy 243.84 102.87) (xy 243.84 106.68)) (stroke (width 0) (type default)))
 (wire (pts (xy 50.8 165.1) (xy 66.04 165.1)) (stroke (width 0) (type default)))
 (wire (pts (xy 66.04 165.1) (xy 66.04 157.48)) (stroke (width 0) (type default)))
 (wire (pts (xy 50.8 170.18) (xy 66.04 170.18)) (stroke (width 0) (type default)))
 (wire (pts (xy 66.04 170.18) (xy 66.04 175.26)) (stroke (width 0) (type default)))
 (junction (at 147.32 81.28) (diameter 0) (color 0 0 0 0))
 (label "MSGEQ_OUT" (at 127 63.5 0) (effects (font (size 1.27 1.27)) (justify left bottom)))
 (label "STROBE" (at 93.98 76.2 180) (effects (font (size 1.27 1.27)) (justify left bottom)))
 (label "RESET" (at 93.98 81.28 180) (effects (font (size 1.27 1.27)) (justify left bottom)))
 (label "MSGEQ_OUT" (at 162.56 76.2 180) (effects (font (size 1.27 1.27)) (justify left bottom)))
 (label "STROBE" (at 162.56 81.28 180) (effects (font (size 1.27 1.27)) (justify left bottom)))
 (label "RESET" (at 162.56 86.36 180) (effects (font (size 1.27 1.27)) (justify left bottom)))
 (text "Rackglow - WT32-SC01 Plus + MSGEQ7 spectrum analyser" (at 25.4 27.94 0) (effects (font (size 2.54 2.54)) (justify left top)))
 (text "MSGEQ7 support parts are the datasheet Typical Application: 22k + 0.01uF into IN,\n0.1uF on VDD (CD) and on pin 6 (CG), 200k from CKIN up to VDD and 33pF from CKIN\ndown to GND (165 kHz clock)." (at 25.4 35.56 0) (effects (font (size 1.27 1.27)) (justify left top)))
 (text "J1 takes a Eurorack-level FX send (~10 Vpp). The MSGEQ7 wants roughly\n0.1-0.3 Vpp, so RV1 on the front panel attenuates: set it so the loudest\npassage just reaches the top band without pinning." (at 96.52 111.76 0) (effects (font (size 1.27 1.27)) (justify left top)))
 (text "POWER - two options, fit one:\n\nJ3   Eurorack 10-pin bus: +5V and GND only. Confirm which pins\n     carry them on your bus board before wiring.\n\nJ4   External 5 V supply (screw terminal).\n\nThe LEDs are the load that matters: 145 LEDs (5 x 29) draw several\namps at full white, far beyond a Eurorack 5 V rail. Big case: external\nsupply on J4 feeds both the board and the LEDs. Small case (3 x 29):\nsame rule." (at 96.52 134.62 0) (effects (font (size 1.27 1.27)) (justify left top)))
 (text "Strip layout is set in the web UI (strips x LEDs per strip), chained\non one data line with alternate strips reversed." (at 96.52 172.72 0) (effects (font (size 1.27 1.27)) (justify left top)))
 (sheet_instances (path "" (page "1"))))
